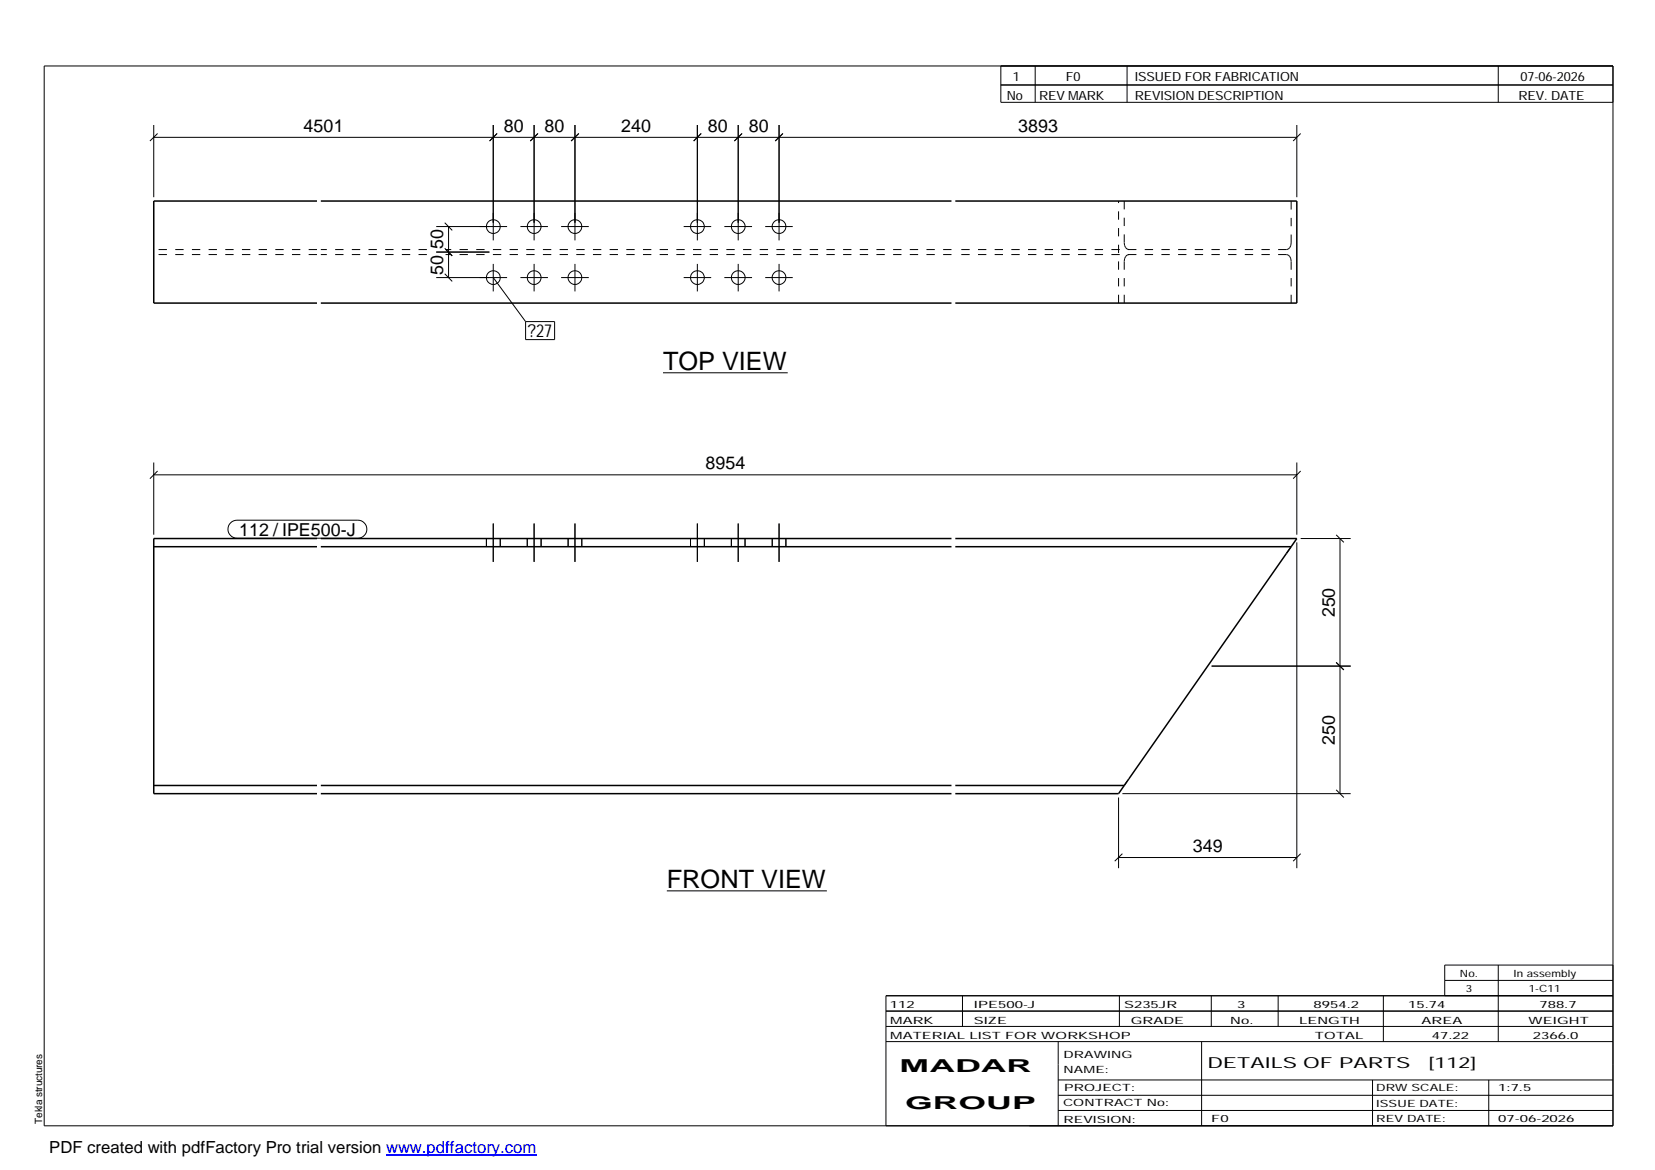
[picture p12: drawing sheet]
<svg xmlns="http://www.w3.org/2000/svg" width="420mm" height="297mm" viewBox="0 0 420 297" stroke-linecap="round" stroke-linejoin="round" font-family="sans-serif">
<g fill="none" stroke="#000" stroke-width=".25">
<path d="M11.2 16.7h398.3v269.1h-398.3zM254.1 16.7v9.3h155.4M262.8 16.7v9.3M286.1 16.7v9.3M380.4 16.7v9.3M39 31.7v18.4M39 34.9h290.2M40 33.9l-1.9 1.9M125.2 31.7v29.3M126.2 33.9l-1.9 1.9M135.6 31.7v29.3M136.6 33.9l-2 1.9"/>
<path d="M146 31.7v29.3M146.9 33.9l-1.9 1.9M177 31.7v29.3M178 33.9l-1.9 1.9M187.4 31.7v29.3M188.4 33.9l-2 1.9M197.8 31.7v29.3M198.8 33.9l-2 1.9M254.1 21.6h155.4M329.2 31.7v18.4M330.2 33.9l-1.9 1.9M110.7 57.5h18"/>
<path d="M112.9 56.5l1.9 2M113.9 57.5v13M132.1 57.5h7M142.5 57.5h7M173.6 57.5h7M183.9 57.5h7M194.3 57.5h7M110.7 70.5h18M110.7 64h13.5M112.9 69.5l1.9 1.9M112.9 63l1.9 2-1.7-1.7M125.2 67v7"/>
<path d="M125.2 70.5l8.2 11.1M132.1 70.5h7M135.6 67v7M142.5 70.5h7M146 67v7M173.6 70.5h7M177 67v7M183.9 70.5h7M187.4 67v7M194.3 70.5h7M197.8 67v7M133.4 81.6h7.4v4.6h-7.4z"/>
<path d="M168.3 94.6h31.7M39 117.4v18.3M40 119.6l-1.9 1.9M329.2 117.4v18.3M330.2 119.6l-1.9 1.9M39 120.6h290.2M58.5 132.7l.8-.5 .9-.1h30.6a2.29 2.29 0 0 1 2.3 2.3 2.29 2.29 0 0 1-2.3 2.2h-30.6a2.27 2.27 0 0 1-2.2-1.4 2.27 2.27 0 0 1 .5-2.5zM123.5 136.7v2.1M125.2 132.9v9.7M127 136.7v2.1M133.9 136.7v2.1M135.6 132.9v9.7"/>
<path d="M137.4 136.7v2.1M144.2 136.7v2.1M146 132.9v9.7M147.7 136.7v2.1M175.3 136.7v2.1M177 132.9v9.7M178.8 136.7v2.1M185.7 136.7v2.1M187.4 132.9v9.7M189.1 136.7v2.1M196 136.7v2.1M197.8 132.9v9.7"/>
<path d="M199.5 136.7v2.1M329.2 137.7v82.7M330.2 136.7h12.7M339.2 135.8l2 1.9M340.2 136.7v64.8M307.6 169.1h35.3M339.2 168.2l2 1.9M284 217.7h45.2M284 202.5v17.9M284.9 201.5h58M284.9 216.7l-1.9 1.9M330.2 216.7l-1.9 1.9"/>
<path d="M339.2 200.5l2 2M169.3 226.2h40.6M224.9 256.7h184.6M244.3 252.8v7.8M284.2 252.8v7.8M307.5 252.8v7.8M324.5 252.8v7.8M351.2 252.8v11.6M366.8 248.9h42.7M380.4 245v19.4M409.5 245h-42.7v7.8M409.5 252.8h-184.6v33"/>
<path d="M224.9 264.4h184.6M224.9 260.6h184.6M268.6 264.4v21.4M268.6 274.2h140.9M268.6 278.1h140.9M305.1 264.4v21.4M348.4 274.2v11.6M378 274.2v11.6M268.6 281.9h140.9"/>
<circle cx="125.2" cy="57.5" r="1.75"/>
<circle cx="135.6" cy="57.5" r="1.75"/>
<circle cx="146" cy="57.5" r="1.75"/>
<circle cx="177.1" cy="57.5" r="1.75"/>
<circle cx="187.4" cy="57.5" r="1.75"/>
<circle cx="197.8" cy="57.5" r="1.75"/>
<circle cx="125.2" cy="70.5" r="1.74"/>
<circle cx="135.6" cy="70.5" r="1.74"/>
<circle cx="146" cy="70.5" r="1.74"/>
<circle cx="177" cy="70.5" r="1.74"/>
<circle cx="187.4" cy="70.5" r="1.74"/>
<circle cx="197.8" cy="70.5" r="1.74"/>
</g>
<g fill="none" stroke="#000" stroke-width=".38">
<path d="M80.5 51h-41.5v25.9h41.5M81.4 51h160.2M242.5 51h86.7v25.9h-86.7M81.4 76.9h160.2M39 138.8h41.5M80.5 136.7h-41.5v64.8h41.5M81.4 136.7h160.2M81.4 138.8h160.2M242.5 136.7h86.7l-1.4 2.1M242.5 138.8h85.3M327.8 138.8l-42.4 60.6M39 199.4h41.5"/>
<path d="M81.4 199.4h160.2M242.5 199.4h42.9M285.4 199.4l-1.4 2.1h-41.5M81.4 201.5h160.2"/>
</g>
<g fill="none" stroke="#000" stroke-width=".25" stroke-dasharray="2.1 2.1" stroke-linecap="butt">
<path d="M285.4 51v10.7M80.5 64.6h-41.5M80.5 63.4h-41.5M108.4 64.6h-27M108.4 63.4h-27M241.6 64.6h-128.5M241.6 63.4h-128.5M284 76.9v-25.9M285.4 76.9v-10.6M285.4 61.7l.1 .6M285.5 62.3l.3 .6M285.5 65.7l-.1 .6"/>
<path d="M285.8 62.9l.3 .3M285.8 65.1l-.3 .6M286.1 63.2l.5 .2M286.1 64.8l-.3 .3M286.6 64.6l-.5 .2M326.6 64.6h-84.1M326.6 63.4h-84.1M326.6 63.4l.5-.2M327.1 63.2l.3-.3M327.1 64.8l-.5-.2M327.4 62.9l.3-.6M327.4 65.1l-.3-.3"/>
<path d="M327.7 62.3l.1-.6M327.7 65.7l-.3-.6M327.8 76.9v-10.6M327.8 61.7v-10.7M327.8 66.3l-.1-.6M327.7 138.9l-1.1 1.6M285.4 199.4l.7-1"/>
</g>
<path d="M98 293.3h38.2" fill="none" stroke="#00f" stroke-width=".3"/>
<g font-size="6.4">
<text x="168.3" y="93.9">TOP VIEW</text>
<text x="169.3" y="225.5">FRONT VIEW</text>
</g>
<g font-size="4.5">
<text x="77.1" y="33.4">4501</text>
<text x="127.9" y="33.4">80</text>
<text x="138.3" y="33.4">80</text>
<text x="157.7" y="33.4">240</text>
<text x="179.7" y="33.4">80</text>
<text x="190.1" y="33.4">80</text>
<text x="258.4" y="33.4">3893</text>
<text x="112.5" y="63.3" transform="rotate(-90 112.5 63.3)">50</text>
<text x="112.5" y="69.8" transform="rotate(-90 112.5 69.8)">50</text>
<text x="134" y="85.6">?27</text>
<text x="179.1" y="119.2">8954</text>
<text x="60.7" y="136">112 / IPE500-J</text>
<text x="338.8" y="156.7" transform="rotate(-90 338.8 156.7)">250</text>
<text x="338.8" y="189.1" transform="rotate(-90 338.8 189.1)">250</text>
<text x="302.8" y="216.3">349</text>
<text x="228.4" y="272.3">MADAR</text>
<text x="229.8" y="281.6">GROUP</text>
</g>
<text font-size="4.2" x="12.5" y="292.7">PDF created with pdfFactory Pro trial version www.pdffactory.com</text>
<g font-size="3.9">
<text x="306.5" y="271.3">DETAILS OF PARTS</text>
<text x="362.7" y="271.3">[112]</text>
</g>
<g font-size="3.2">
<text x="257.1" y="20.5">1</text>
<text x="270.6" y="20.5">F0</text>
<text x="288.1" y="20.5">ISSUED FOR FABRICATION</text>
<text x="386" y="20.5">07-06-2026</text>
<text x="255.6" y="25.5">No</text>
<text x="263.8" y="25.5">REV MARK</text>
<text x="288.1" y="25.5">REVISION DESCRIPTION</text>
<text x="385.5" y="25.5">REV. DATE</text>
</g>
<g font-size="2.5">
<text x="370.6" y="247.9">No.</text>
<text x="372.1" y="251.8">3</text>
<text x="384.3" y="247.9">In assembly</text>
<text x="388.1" y="251.8">1-C11</text>
<text x="225.9" y="255.9">112</text>
<text x="247.3" y="255.9">IPE500-J</text>
<text x="285.4" y="255.9">S235JR</text>
<text x="314.1" y="255.9">3</text>
<text x="333.5" y="255.9">8954.2</text>
<text x="357.5" y="255.9">15.74</text>
<text x="390.8" y="255.9">788.7</text>
<text x="226" y="263.7">MATERIAL LIST FOR WORKSHOP</text>
<text x="226" y="259.9">MARK</text>
<text x="247.2" y="259.9">SIZE</text>
<text x="287.1" y="259.9">GRADE</text>
<text x="312.3" y="259.9">No.</text>
<text x="329.8" y="259.9">LENGTH</text>
<text x="333.8" y="263.7">TOTAL</text>
<text x="360.9" y="259.9">AREA</text>
<text x="363.5" y="263.7">47.22</text>
<text x="388.1" y="259.9">WEIGHT</text>
<text x="389.2" y="263.7">2366.0</text>
<text x="270" y="268.5">DRAWING</text>
<text x="270" y="272.5">NAME:</text>
<text x="269.9" y="280.9">CONTRACT No:</text>
<text x="270.2" y="277">PROJECT:</text>
<text x="349.4" y="277.1">DRW SCALE:</text>
<text x="349.4" y="281">ISSUE DATE:</text>
<text x="380.4" y="277.1">1:7.5</text>
<text x="10.7" y="285.4" transform="rotate(-90 10.7 285.4)">Tekla structures</text>
<text x="270" y="285">REVISION:</text>
<text x="307.5" y="284.8">F0</text>
<text x="349.4" y="284.8">REV DATE:</text>
<text x="380.4" y="284.8">07-06-2026</text>
</g>
</svg>
